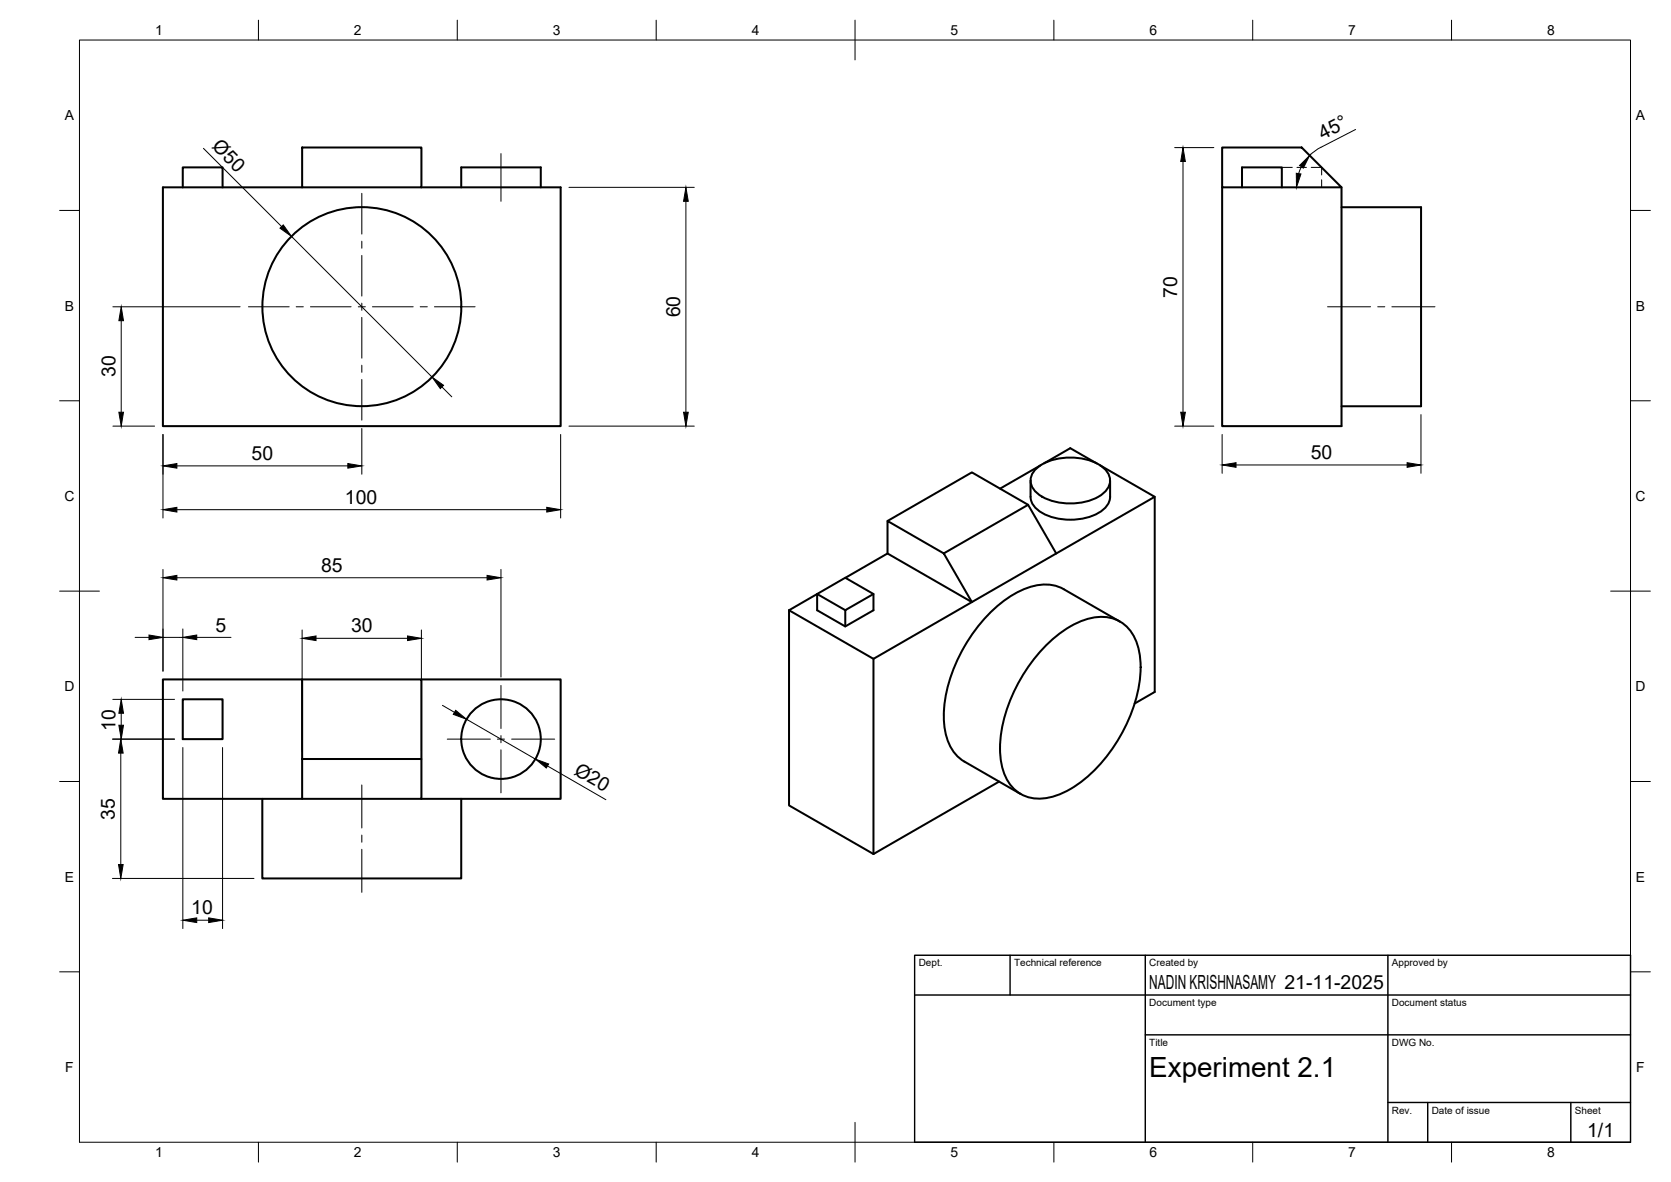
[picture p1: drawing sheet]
<svg xmlns="http://www.w3.org/2000/svg" width="420mm" height="297mm" viewBox="0 0 420 297" stroke-linecap="round" stroke-linejoin="round" font-family="sans-serif">
<!-- layer: Visible -->
<g fill="none" stroke="#000" stroke-width=".51">
<path d="M76 37.1h30v10h-30zM307.3 37.1h20l10 10h-30zM46 47.1v-5h10v5M76 47.1h-35v60h100v-60h-35M116 47.1v-5h20v5M307.3 47.1v60h30v-60M312.3 47.1v-5h10v5M337.3 52.1h20v50h-20M260.3 118a14 14 0 0 1 12.6-2.6 8.4 8.4 0 0 1 6 4.2 4 4 0 0 1-1.7 4.6 15 15 0 0 1-16.1 0 3.9 3.9 0 0 1-.8-6.2zM261.6 117l-10.1 5.8M262.5 116.4l6.6-3.8 6.6 3.8M276.6 117l13.7 7.8-24.7 14.3"/>
<path d="M223.2 139.1l21.2 12.2-24.8 14.3-21.2-12.2M223.2 139.1l-10.6 6.1M237.3 139.1l21.2-12.2 7.1 12.2-21.2 12.2zM237.3 139.1l-14.1-8.2v8.2M258.5 126.9l-14.1-8.2-21.2 12.2M259.1 120.8v4a5.4 5.4 0 0 0 3.9 4.6 15.4 15.4 0 0 0 14-1 4.7 4.7 0 0 0 2.1-3.6v-4M290.3 124.8v49.1l-5 2.9M198.4 153.4v49l21.2 12.2M205.5 149.3l7-4.1 7.1 4.1v4.1l-7.1 4-7-4zM212.5 153.3l-7-4-7.1 4.1M219.6 149.3l-7.1 4v4.1M267.5 148.1l14.1 8.1"/>
<path d="M267.5 148.1a11.7 11.7 0 0 0-11 .4 37 37 0 0 0-16.9 20 26.1 26.1 0 0 0-1.3 17.7 9.9 9.9 0 0 0 4.2 5.2l14.1 8.1M46 175.7h10v10h-10zM76 170.7h30v20M106 170.7h35v30.1h-35M219.6 165.6v49M263.3 161.9a22.8 22.8 0 0 1 12.3-6.8 9.3 9.3 0 0 1 10.5 7.2 28.5 28.5 0 0 1-2.2 18.3 38.2 38.2 0 0 1-14.8 17.7 12.8 12.8 0 0 1-11.9 1.5 11.3 11.3 0 0 1-5.7-9.8 36.6 36.6 0 0 1 7.9-23.6zM76 190.7h30v10.1h-30zM76 190.7v-20h-35v30.1h35M251.2 196.4l-31.6 18.2M66 200.8v20h50v-20"/>
<circle cx="91" cy="77.1" r="25"/>
<circle cx="126" cy="185.7" r="10"/>
</g>
<!-- layer: Hidden -->
<path d="M322.3 42.1h2.6M326.1 42.1h2.4M329.7 42.1h2.6v1.9M332.3 45.2v1.9" fill="none" stroke="#000" stroke-width=".25"/>
<!-- layer: BORDER -->
<g fill="none" stroke="#000" stroke-width=".25">
<path d="M20 10.1h390v276.9h-390zM65 5.1v5M115 5.1v5M165 5.1v5M215 5.1v10M265 5.1v5M315 5.1v5M365 5.1v5M15 52.9h5M410 52.9h5M15 100.7h5M410 100.7h5"/>
<path d="M15 148.6h10M405 148.6h10M15 196.4h5M410 196.4h5M15 244.2h5M410 244.2h5M65 287v5M115 287v5M165 287v5M215 282.1v9.9M265 287v5M315 287v5"/>
<path d="M365 287v5"/>
</g>
<!-- layer: TITLEBLOCK -->
<path d="M230 240.1h180v46.9h-180zM230 250h180M254 240.1v9.9M288 240.1v46.9M349 240.1v46.9M288 260.1h122M349 277.1h61M359 277.1v9.9M395 277.1v9.9" fill="none" stroke="#000" stroke-width=".36"/>
<!-- layer: Smart Centers -->
<g fill="none" stroke="#000" stroke-width=".25">
<path d="M126 38.6v12M91 48.6v10.2M62.5 77.1h10.2M74.5 77.1h1.8M78.1 77.1h10.2M90.1 77.1h1.8M91 60.6v1.8M91 64.2v10.2M91 76.2v1.8M91 79.8v10.2M93.6 77.1h10.3M105.7 77.1h1.7"/>
<path d="M109.2 77.1h10.3M333.8 77.1h10.8M346.4 77.1h1.8M350 77.1h10.8M91 91.8v1.8M91 95.4v10.2M126 172.3v10.8M91 197.3v10.8M112.5 185.7h10.8M125.1 185.7h1.8M126 184.9v1.8M126 188.4v10.8"/>
<path d="M128.7 185.7h10.8M91 209.9v1.8M91 213.4v10.8"/>
</g>
<!-- layer: FD_Dimensions -->
<g fill="none" stroke="#000" stroke-width=".25">
<path d="M51.2 37.3l19.6 19.6M295.4 37.1h9.8M340.8 32.5l-9.2 4.8-2.3 1.8M73.3 59.4l35.3 35.4M143.1 47.1h31.5M172.5 50.6v53M297.5 40.6v63M327.2 41.9l-.7 1.7M28.4 77.1h32M30.5 80.6v23M111.1 97.2l2.5 2.5M28.4 107.1h10.5"/>
<path d="M41 109.2v21M44.5 117.1h43M91 107.7v11.5M141 109.2v21M143.1 107.1h31.5M295.4 107.1h9.8M307.3 109.2v9.7M310.8 116.8h43M357.3 104.2v14.7M44.5 128.1h93M41 143.1v25.6M44.5 145.2h78"/>
<path d="M46 158.1v15.6M76 158.3v30.3M106 158.3v30.3M126 143.1v27M28.4 175.8h15.5M30.5 179.2v3.1M34 160.2h3.5M41 160.2h5M49.5 160.2h8.6M79.5 160.4h23M111.3 177.3l3 1.7M28.3 185.7h15.6"/>
<path d="M30.4 189.3v28M46 187.9v45.4M56 187.9v45.4M117.3 180.7l17.3 10.1M137.7 192.5l14.6 8.5M28.3 220.8h35.6M49.5 231.3h3"/>
</g>
<g fill="#000" stroke="#000" stroke-width=".25">
<path d="M71.2 56.5l2.1 2.9-2.9-2.1zM172.5 47.1l.6 3.5h-1.2zM297.5 37.1l.5 3.5h-1.1zM326.8 41.6l2.5-2.5-1.6 3.2zM325.9 43.5l1.2 .2-1.1 3.4zM30.5 77.1l.6 3.5h-1.2zM108.6 94.8l2.9 2-.8 .8zM29.9 103.6h1.2l-.6 3.5zM41 117.1l3.5-.6v1.2zM87.5 116.5l3.5 .6-3.5 .6zM171.9 103.6h1.2l-.6 3.5zM296.9 103.6h1.1l-.5 3.5z"/>
<path d="M307.3 116.8l3.5-.5v1.1zM353.8 116.3l3.5 .5-3.5 .6zM41 128.1l3.5-.6v1.2zM137.5 127.5l3.5 .6-3.5 .6zM37.5 159.6l3.5 .6-3.5 .5zM41 145.2l3.5-.6v1.2zM46 160.2l3.5-.6v1.1zM76 160.4l3.5-.6v1.2zM102.5 159.8l3.5 .6-3.5 .6zM122.5 144.6l3.5 .6-3.5 .6zM30.5 175.8l.6 3.4h-1.2zM114.6 178.5l2.7 2.2-3.3-1.2z"/>
<path d="M30.4 185.7l.6 3.6h-1.2zM29.9 182.3h1.2l-.6 3.4zM134.6 190.8l3.3 1.2-.5 1zM29.8 217.3h1.2l-.6 3.5zM46 231.3l3.5-.6v1.1zM52.5 230.7l3.5 .6-3.5 .5z"/>
</g>
<text font-size="7" x="289" y="270.6">Experiment 2.1</text>
<g font-size="4.9">
<text x="332.7" y="35.1" transform="rotate(-27 332.7 35.1)">45°</text>
<text x="53.1" y="37" transform="rotate(45 53.1 37)">Ø50</text>
<text x="296" y="74.8" transform="rotate(-90 296 74.8)">70</text>
<text x="171" y="79.8" transform="rotate(-90 171 79.8)">60</text>
<text x="29" y="94.8" transform="rotate(-90 29 94.8)">30</text>
<text x="63.3" y="115.6">50</text>
<text x="329.6" y="115.4">50</text>
<text x="86.7" y="126.6">100</text>
<text x="80.8" y="143.7">85</text>
<text x="54.2" y="158.7">5</text>
<text x="88.3" y="158.9">30</text>
<text x="29" y="183.6" transform="rotate(-90 29 183.6)">10</text>
<text x="144.1" y="194.4" transform="rotate(30 144.1 194.4)">Ø20</text>
<text x="28.9" y="206" transform="rotate(-90 28.9 206)">35</text>
<text x="48.1" y="229.8">10</text>
<text x="289" y="248.5">NADIN KRISHNASAMY 21-11-2025</text>
<text x="399.1" y="285.7">1/1</text>
</g>
<g font-size="3.5">
<text x="39" y="8.8">1</text>
<text x="89" y="8.8">2</text>
<text x="139" y="8.8">3</text>
<text x="189" y="8.8">4</text>
<text x="239" y="8.8">5</text>
<text x="289" y="8.8">6</text>
<text x="339" y="8.8">7</text>
<text x="389" y="8.8">8</text>
<text x="16.3" y="30.2">A</text>
<text x="411.3" y="30.2">A</text>
<text x="16.3" y="78">B</text>
<text x="411.3" y="78">B</text>
<text x="16.2" y="125.9">C</text>
<text x="411.2" y="125.9">C</text>
<text x="16.2" y="173.7">D</text>
<text x="411.2" y="173.7">D</text>
<text x="16.3" y="221.6">E</text>
<text x="411.3" y="221.6">E</text>
<text x="16.4" y="269.4">F</text>
<text x="411.4" y="269.4">F</text>
<text x="39" y="290.8">1</text>
<text x="89" y="290.8">2</text>
<text x="139" y="290.8">3</text>
<text x="189" y="290.8">4</text>
<text x="239" y="290.8">5</text>
<text x="289" y="290.8">6</text>
<text x="339" y="290.8">7</text>
<text x="389" y="290.8">8</text>
</g>
<g font-size="2.5">
<text x="231" y="242.9">Dept.</text>
<text x="255" y="242.9">Technical reference</text>
<text x="289" y="242.9">Created by</text>
<text x="350" y="242.9">Approved by</text>
<text x="289" y="252.8">Document type</text>
<text x="350" y="252.8">Document status</text>
<text x="289" y="262.9">Title</text>
<text x="350" y="262.9">DWG No.</text>
<text x="350" y="279.9">Rev.</text>
<text x="360" y="279.9">Date of issue</text>
<text x="396" y="279.9">Sheet</text>
</g>
</svg>
